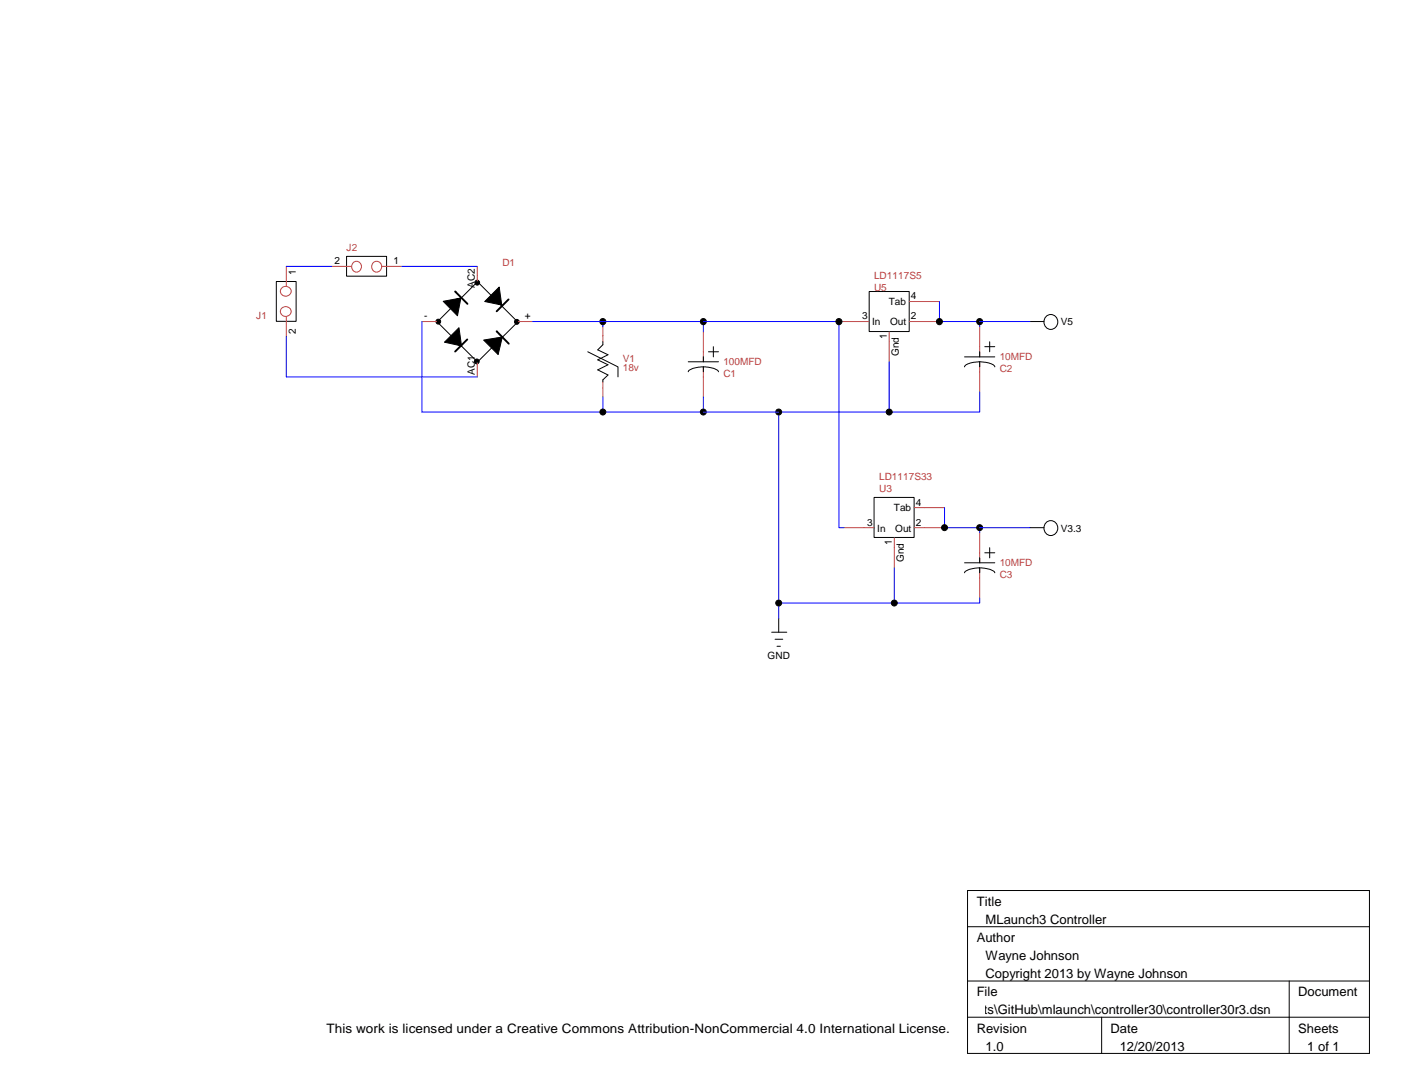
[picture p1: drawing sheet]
<svg xmlns="http://www.w3.org/2000/svg" width="279mm" height="216mm" viewBox="0 0 279 216" stroke-linecap="round" stroke-linejoin="round" font-family="sans-serif">
<g fill="none" stroke="#000" stroke-width=".2">
<path d="M54.9 56h4v7.9h-4zM68.9 51h8v3.9h-8zM88.1 59.9l3.7-.7-1 .3 .9-.3-.7 3.6zM96.4 59.9l2.9-2.8 .5 3.6-.7-.3 .8 .3zM172.8 58h8v7.9h-8zM87 64l8-8 8 8-8 8zM88.4 68l2.9-2.8 .5 3.5-.7-.2 .8 .3zM96.2 67.6l3.7-.7-.8 3.6zM116.9 69.9l6 3v2M119.9 67.9v.6l-1 1.1 2 .9-2 1 2 1-2 1 2 1-1 1v.4M136.9 71.9h6M139.9 72.9a4.6 4.6 0 0 1 2.9 .8l.1 .2"/>
<path d="M139.9 72.9a4.6 4.6 0 0 0-3 .8v.2M139.9 71v.9M139.9 72.9v1M140.9 69.9h2M141.9 68.9v2.1M191.8 71h6M194.8 71.9a3.9 3.9 0 0 1 3 1M194.8 71.9a3.9 3.9 0 0 0-3 1M194.8 69.9v1.1M194.8 71.9v1M195.8 68.9h2M196.8 67.9v2"/>
<path d="M204.8 63.9h2.8M208.2 62.8a1.43 1.43 0 0 1 2.2 1.2 1.43 1.43 0 0 1-2.2 1.2 1.58 1.58 0 0 1 0-2.4zM173.8 98.9h8v7.9h-8zM191.8 111.9h6M194.8 112.9a4.6 4.6 0 0 1 2.9 .8l.1 .2M194.8 112.9a4.6 4.6 0 0 0-2.9 .8l-.1 .2M194.8 110.9v1M194.8 112.9v1M195.8 109.9h2M196.8 108.9v2M204.8 104.9h2.8M208.2 103.8a1.43 1.43 0 0 1 2.2 1.2 1.43 1.43 0 0 1-2.2 1.2 1.58 1.58 0 0 1 0-2.4z"/>
<path d="M153.5 125.7h3M154.1 127.1h1.6M154.5 128.5h.7M154.9 122.9v2.8M192.4 177h79.9v32.4h-79.9zM192.4 184.2h79.9M192.4 195h79.9M256.4 195v14.4M192.4 202.2h79.9M219.1 202.2v7.2"/>
<circle cx="94.9" cy="56.2" r=".48"/>
<circle cx="87.2" cy="63.9" r=".48"/>
<circle cx="94.8" cy="71.9" r=".48"/>
<circle cx="102.8" cy="64" r=".48"/>
<circle cx="119.9" cy="63.9" r=".6"/>
<circle cx="139.9" cy="63.9" r=".6"/>
<circle cx="166.8" cy="63.9" r=".6"/>
<circle cx="186.8" cy="63.9" r=".6"/>
<circle cx="194.8" cy="63.9" r=".6"/>
<circle cx="119.9" cy="81.9" r=".59"/>
<circle cx="139.9" cy="81.9" r=".59"/>
<circle cx="154.9" cy="81.9" r=".59"/>
<circle cx="176.8" cy="81.9" r=".59"/>
<circle cx="154.9" cy="119.9" r=".59"/>
<circle cx="177.8" cy="119.9" r=".59"/>
<circle cx="187.8" cy="104.9" r=".59"/>
<circle cx="194.8" cy="104.9" r=".59"/>
</g>
<g fill="none" stroke="#c04040" stroke-width=".2">
<path d="M56.1 57.2a1.05 1.05 0 0 1 1.5-.1 1.05 1.05 0 0 1 0 1.6 1.05 1.05 0 0 1-1.5-.1 .92 .92 0 0 1 0-1.4zM56.9 53v3.9M66 53h3.9M70.2 52.2a1.01 1.01 0 0 1 1.4 .1 1.01 1.01 0 0 1 .1 1.4 1.01 1.01 0 0 1-1.4 .2 1.17 1.17 0 0 1-.1-1.7zM75.9 53h4M94.9 53v3M180.8 59.9h6M56.1 61.2a1.05 1.05 0 0 1 1.5 0 1.05 1.05 0 0 1 0 1.5 1.05 1.05 0 0 1-1.5-.1 .92 .92 0 0 1 0-1.4zM56.9 62.9v4M83.9 63.9h3M94.9 71.9v3M102.9 63.9h3"/>
<path d="M119.9 64.9v3M119.9 75.9v3M139.9 66v5.9M139.9 72.9v6M166.8 63.9h6M176.8 66v5.9M180.8 63.9h6M194.8 64.9v6.1M194.8 71.9v6M167.9 104.9h5.9M177.8 106.9v6M181.8 104.9h6"/>
<path d="M181.8 100.9h6M194.8 105.9v6M194.8 112.9v6"/>
<circle cx="74.9" cy="53" r="1.04"/>
</g>
<g fill="none" stroke="#00f" stroke-width=".2">
<path d="M56.9 53h9.1M79.9 53h15M186.8 59.9v4h18M56.9 66.9v8h38M83.9 63.9v18h110.9v-4M105.9 63.9h60.9v41h1.1M119.9 63.9v1M119.9 78.9v3M139.9 63.9v2.1M139.9 78.9v3M176.8 71.9v10M194.8 63.9v1"/>
<path d="M154.9 81.9v41M177.8 112.9v7M187.8 100.9v4h17M194.8 118.9v1h-39.9M194.8 104.9v1"/>
</g>
<g fill="#000">
<path d="M88.1 59.9l3.7-.7-1 .3 .9-.3-.7 3.6zM88.4 68l2.9-2.8 .5 3.5-.7-.2 .8 .3zM96.4 59.9l2.9-2.8 .5 3.6-.7-.3 .8 .3zM96.2 67.6l3.7-.7-.8 3.6z"/>
<circle cx="94.9" cy="56.2" r=".48"/>
<circle cx="87.2" cy="63.9" r=".48"/>
<circle cx="94.8" cy="71.9" r=".48"/>
<circle cx="102.8" cy="64" r=".48"/>
<circle cx="119.9" cy="63.9" r=".6"/>
<circle cx="139.9" cy="63.9" r=".6"/>
<circle cx="166.8" cy="63.9" r=".6"/>
<circle cx="186.8" cy="63.9" r=".6"/>
<circle cx="194.8" cy="63.9" r=".6"/>
<circle cx="119.9" cy="81.9" r=".59"/>
<circle cx="139.9" cy="81.9" r=".59"/>
<circle cx="154.9" cy="81.9" r=".59"/>
<circle cx="176.8" cy="81.9" r=".59"/>
<circle cx="154.9" cy="119.9" r=".59"/>
<circle cx="177.8" cy="119.9" r=".59"/>
<circle cx="187.8" cy="104.9" r=".59"/>
<circle cx="194.8" cy="104.9" r=".59"/>
</g>
<path d="M90.6 58l2.4 2.4M101.1 59.5l-2.3 2.4M92.9 67.5l-2.4 2.4M98.8 65.9l2.4 2.4" fill="none" stroke="#000" stroke-width=".38"/>
<g font-size="2.6">
<text x="194.2" y="180.1">Title</text>
<text x="196" y="183.7">MLaunch3 Controller</text>
<text x="194.2" y="187.3">Author</text>
<text x="196" y="190.9">Wayne Johnson</text>
<text x="196" y="194.5">Copyright 2013 by Wayne Johnson</text>
<text x="165.1" y="201.7">C:\Users\waynej\Documents\GitHub\mlaunch\controller30\controller30r3.dsn</text>
<text x="194.2" y="198.1">File</text>
<text x="258.1" y="198.1">Document</text>
<text x="64.9" y="205.3">This work is licensed under a Creative Commons Attribution-NonCommercial 4.0 International License.</text>
<text x="194.2" y="205.3">Revision</text>
<text x="196" y="208.9">1.0</text>
<text x="220.9" y="205.3">Date</text>
<text x="222.7" y="208.9">12/20/2013</text>
<text x="258.1" y="205.3">Sheets</text>
<text x="260" y="208.9">1 of 1</text>
</g>
<g font-size="2">
<text x="66.5" y="52.5">2</text>
<text x="78.2" y="52.5">1</text>
<text x="58.8" y="54.7" transform="rotate(-90 58.8 54.7)">1</text>
<text x="94.4" y="57.2" transform="rotate(-90 94.4 57.2)">AC2</text>
<text x="181.1" y="59.5">4</text>
<text x="84.3" y="63.5">-</text>
<text x="104.4" y="63.5">+</text>
<text x="171.4" y="63.5">3</text>
<text x="173.4" y="64.7">In</text>
<text x="176.7" y="60.7">Tab</text>
<text x="177" y="64.7">Out</text>
<text x="181.1" y="63.5">2</text>
<text x="211" y="64.7">V5</text>
<text x="58.8" y="66.3" transform="rotate(-90 58.8 66.3)">2</text>
<text x="176.4" y="67.4" transform="rotate(-90 176.4 67.4)">1</text>
<text x="178.7" y="70.8" transform="rotate(-90 178.7 70.8)">Gnd</text>
<text x="94.4" y="74.5" transform="rotate(-90 94.4 74.5)">AC1</text>
<text x="177.8" y="101.6">Tab</text>
<text x="182.1" y="100.5">4</text>
<text x="172.4" y="104.5">3</text>
<text x="174.5" y="105.7">In</text>
<text x="178" y="105.7">Out</text>
<text x="182.1" y="104.5">2</text>
<text x="211" y="105.7">V3.3</text>
<text x="177.4" y="108.3" transform="rotate(-90 177.4 108.3)">1</text>
<text x="179.7" y="111.8" transform="rotate(-90 179.7 111.8)">Gnd</text>
<text x="152.7" y="131">GND</text>
</g>
<g font-size="2" fill="#c04040">
<text x="68.9" y="49.9">J2</text>
<text x="99.9" y="52.9">D1</text>
<text x="173.8" y="57.9">U5</text>
<text x="173.8" y="55.5">LD1117S5</text>
<text x="51" y="63.5">J1</text>
<text x="123.9" y="71.9">V1</text>
<text x="198.8" y="71.5">10MFD</text>
<text x="123.9" y="73.7">18v</text>
<text x="143.8" y="74.9">C1</text>
<text x="143.8" y="72.5">100MFD</text>
<text x="198.8" y="73.9">C2</text>
<text x="174.8" y="95.5">LD1117S33</text>
<text x="174.8" y="97.9">U3</text>
<text x="198.8" y="112.5">10MFD</text>
<text x="198.8" y="114.9">C3</text>
</g>
</svg>
